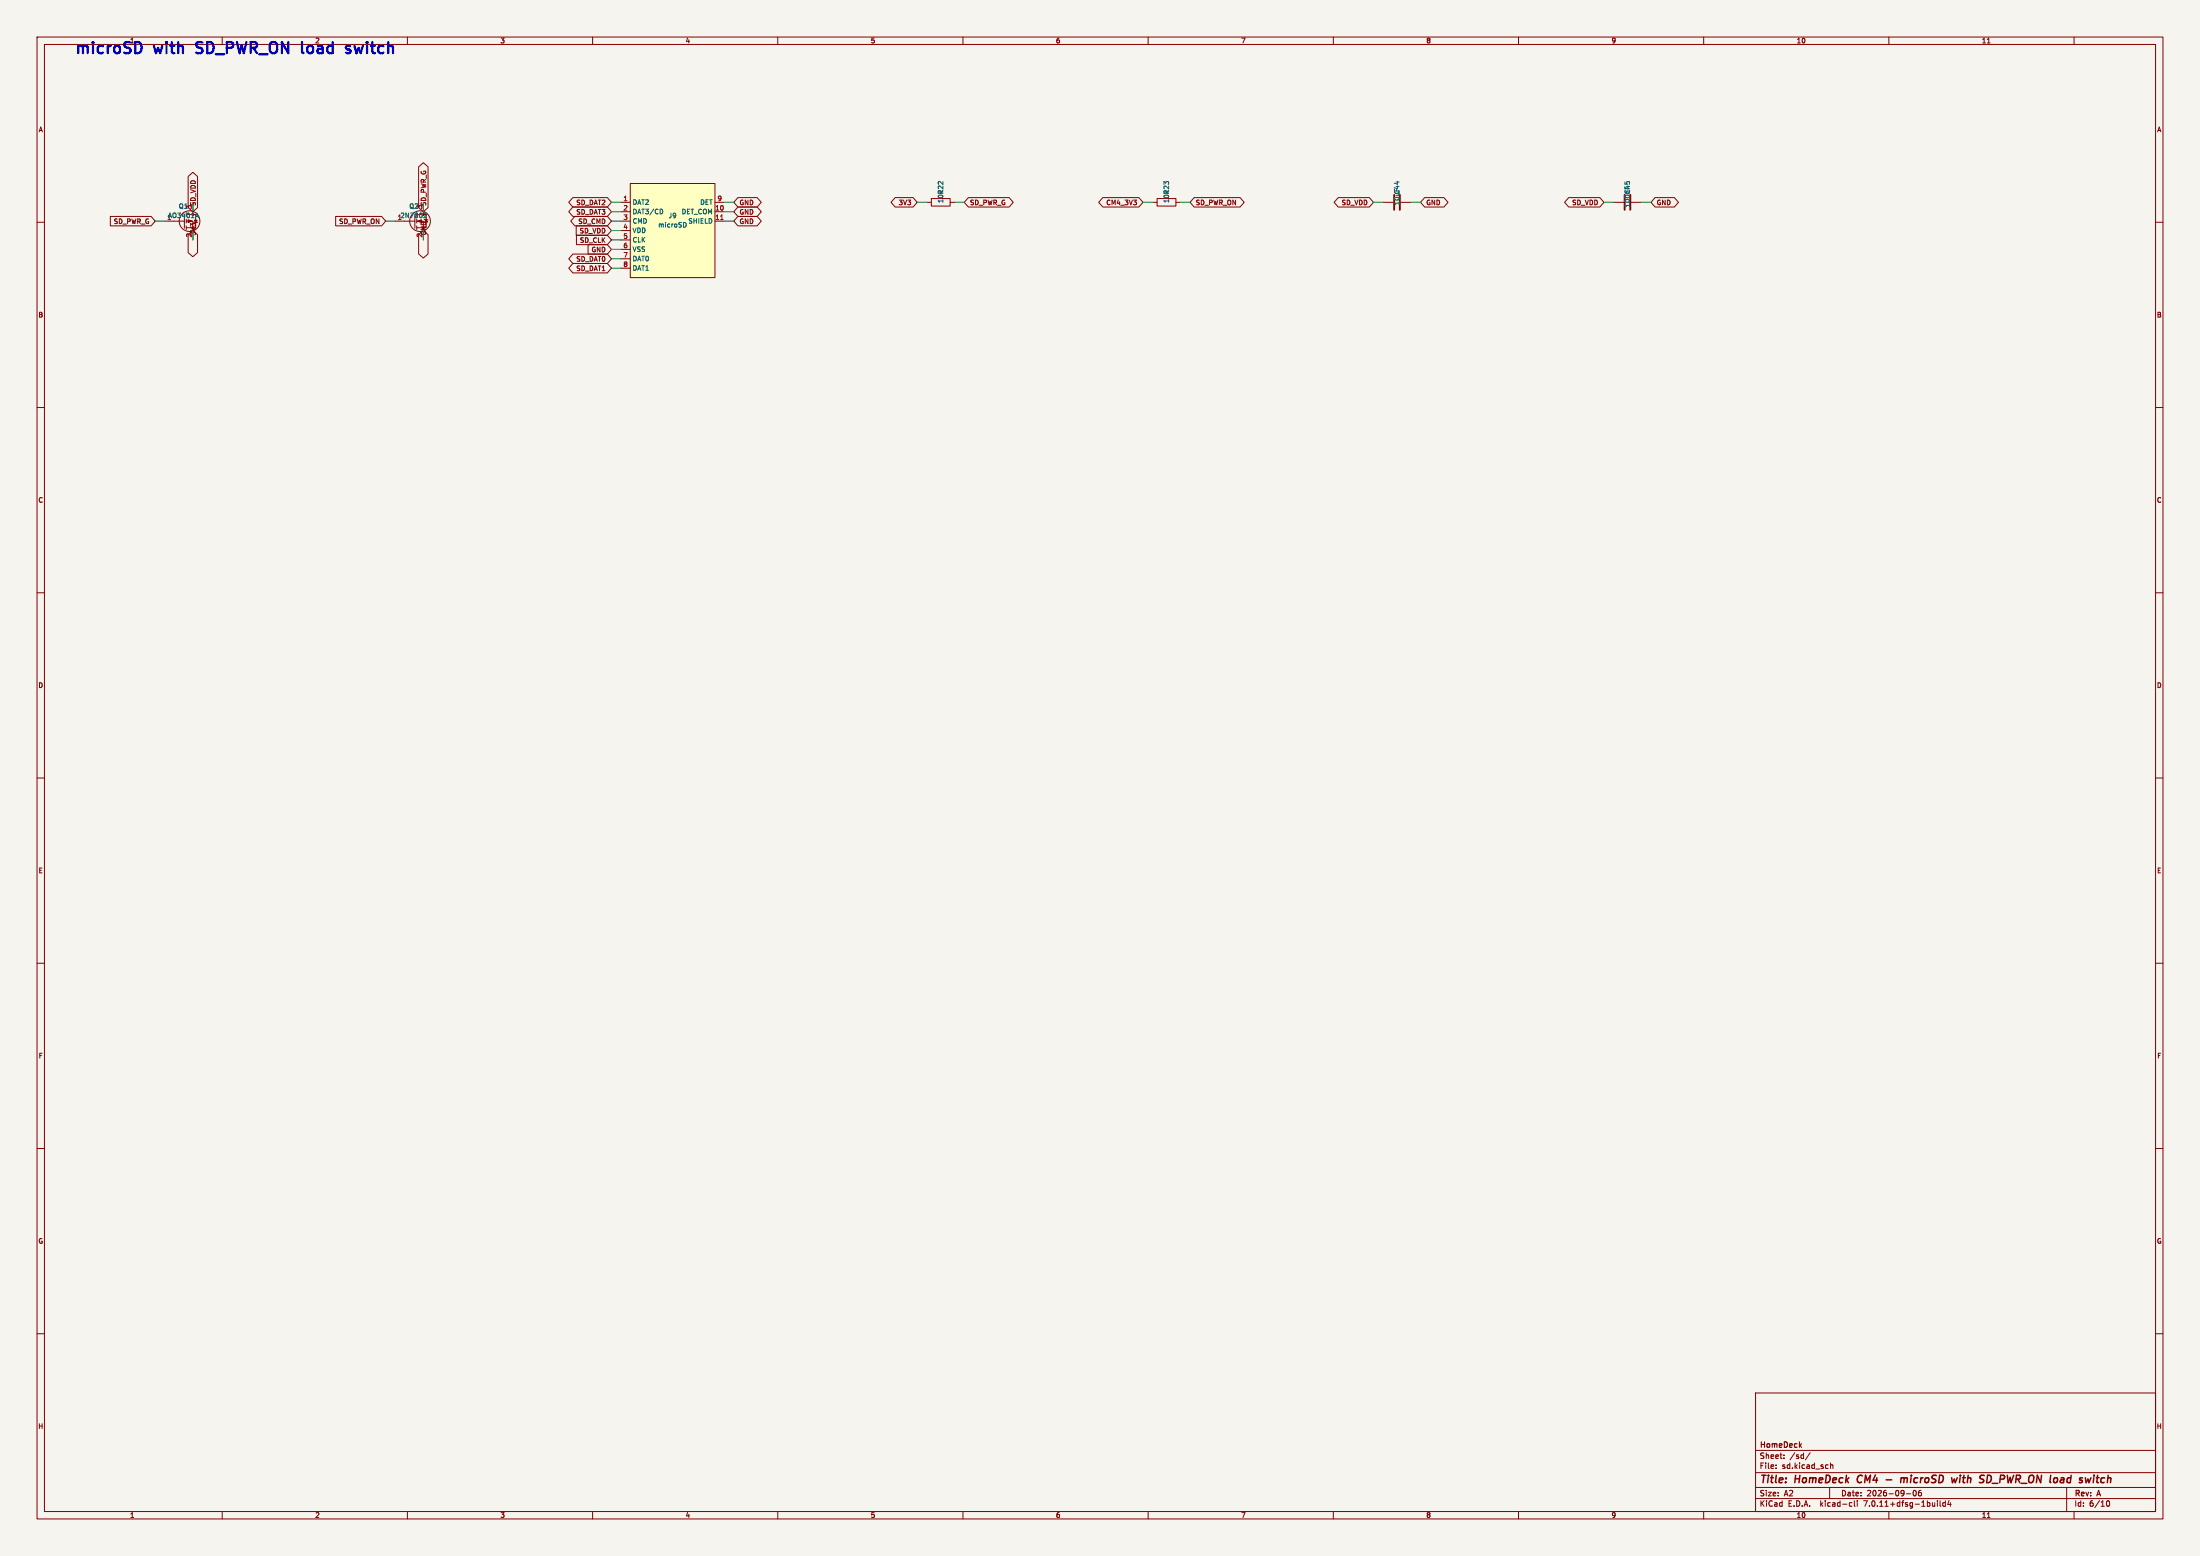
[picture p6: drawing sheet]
<svg xmlns="http://www.w3.org/2000/svg" width="594mm" height="420mm" viewBox="0 0 594 420" stroke-linecap="round" stroke-linejoin="round" font-family="sans-serif">
<path d="M0 0h594v420h-594z" fill="#f5f4ef" stroke="#f5f4ef" stroke-width=".27"/>
<g fill="none" stroke="#840000" stroke-width=".27">
<path d="M10 10h574v400h-574zM12 12h570v396h-570zM60 10v2M110 10v2M160 10v2M210 10v2M260 10v2M310 10v2M360 10v2M410 10v2M460 10v2M510 10v2"/>
<path d="M536.6 11.6h.7M560 10v2M10 60h2M29.8 58.4h11l1.1 1.3-1.1 1.3h-11zM44.4 59.7h2.6M49.8 57.8v3.8M50.3 59.7h1.8v2.5M50.3 57.9h2.5v3.6h-2.5M50.3 59.2v1M50.8 47.6l1.3-1.1 1.2 1.1v8.4l-1.2 1.2-1.3-1.2zM52.1 54.6v2.6M52.5 59.4h.7l-.4 .7z"/>
<path d="M53.3 59.9l-1 .3M90.6 58.4h12.4l1.1 1.3-1.1 1.3h-12.4zM106.7 59.7h2.5M112 57.8v3.8M112.5 59.7h1.8v2.5M112.5 57.9h2.6v3.6h-2.6M112.5 59.2v1M113 45l1.3-1.1 1.3 1.1v11l-1.3 1.2-1.3-1.2zM114.3 54.6v3.3M114.6 59.2l1 .2M154.7 53.3h9.3l1.1 1.3-1.1 1.3h-9.3l-1.1-1.3zM154.7 55.9h9.3l1.1 1.3-1.1 1.2h-9.3l-1.1-1.2z"/>
<path d="M155.2 58.4h8.8l1.1 1.3-1.1 1.3h-8.8l-1.1-1.3zM167.6 54.6h2.6M167.6 59.7h2.6M167.6 57.2h2.6M170.2 49.5h22.8v25.4h-22.8zM193 54.6h2.6M193 59.7h2.6M193 57.2h2.6M199.2 55.9h5.2l1.1 1.3-1.1 1.2h-5.2l-1.1-1.2zM199.2 58.4h5.2l1.1 1.3-1.1 1.3h-5.2l-1.1-1.3zM199.2 53.3h5.2l1.1 1.3-1.1 1.3h-5.2l-1.1-1.3zM241.7 53.3h4.8l1.1 1.3-1.1 1.3h-4.8l-1.1-1.3z"/>
<path d="M250.2 54.6h1.3M251.5 53.6h5v2h-5zM256.5 54.6h1.3M261.5 53.3h11l1.1 1.3-1.1 1.3h-11l-1.2-1.3zM297.8 53.3h9.7l1.1 1.3-1.1 1.3h-9.7l-1.2-1.3zM311.1 54.6h1.3M312.4 53.6h5.1v2h-5.1zM317.5 54.6h1.3M322.4 53.3h12.4l1.1 1.3-1.1 1.3h-12.4l-1.1-1.3zM361.3 53.3h8.4l1.1 1.3-1.1 1.3h-8.4l-1.1-1.3zM373.4 54.6h2.8M378.2 54.6h2.8"/>
<path d="M384.7 53.3h5.2l1.1 1.3-1.1 1.3h-5.2l-1.2-1.3zM423.6 53.3h8.4l1.1 1.3-1.1 1.3h-8.4l-1.2-1.3zM435.6 54.6h2.8M440.4 54.6h2.8M446.9 53.3h5.2l1.1 1.3-1.1 1.3h-5.2l-1.1-1.3zM582 60h2M50.3 61v1M50.8 63.3l1.3-1.1 1.2 1.1v4.9l-1.2 1.1-1.3-1.1zM52.1 62.2v2.6M112.5 61v1M113 63.3l1.3-1.1 1.3 1.1v5.2l-1.3 1.2-1.3-1.2zM114.3 62.2v2.6"/>
<path d="M154.7 68.6h9.3l1.1 1.3-1.1 1.2h-9.3l-1.1-1.2zM154.7 71.1h9.3l1.1 1.3-1.1 1.3h-9.3l-1.1-1.3zM155.6 61h8.4l1.1 1.2-1.1 1.3h-8.4zM155.6 63.5h8.4l1.1 1.3-1.1 1.2h-8.4zM158.8 66h5.2l1.1 1.3-1.1 1.3h-5.2zM167.6 62.2h2.6M167.6 64.8h2.6M167.6 67.3h2.6M167.6 69.9h2.6M167.6 72.4h2.6M10 110h2M582 110h2"/>
<path d="M10 160h2M582 160h2M10 210h2M582 210h2M10 260h2M582 260h2M10 310h2M582 310h2M10 360h2M474 376h108v32h-108zM582 360h2M474 397.5h108"/>
<path d="M474 391.5h108M479.5 396.2v.2M479.5 395.4v.2M481.7 393.5v.2M481.7 392.7v.2M488.7 392.1l-1.2 1.9M494.2 394.9v1.5M494.2 395.5l.6-.1 .1 1M60 408v2M110 408v2M160 408v2M210 408v2"/>
<path d="M260 408v2M310 408v2M360 408v2M410 408v2M460 408v2M474 404.5h108M474 401.5h108M494 401.5v3M499.6 405.6h.4M500 406.5l-.4 .1M500.7 405.1v1.3l.2 .2M501.5 405.1v.1"/>
<path d="M501.5 405.6v1M510 408v2M514.7 403.2h1.2M516.7 402.3h.2a.8 .8 0 0 1 .5 .7 .8 .8 0 0 1-.5 .8 1 1 0 0 1-.2-1.5zM518.7 402.3h-.5l-.2 .3v.9l.2 .3 .5-.2v-.7l-.5-.1-.2 .3M523.1 405.1v.1M523.1 405.6v1M523.8 405.1v1.3l.2 .2M525.2 405.6h-.4l-.3 .3 .2 .6h.5M525.2 405.1v1.5M526.2 405l-.3 1.1h.9M526.6 405.6v1"/>
<path d="M536.6 409.6h.7M558 401.5v6.5M560 408v2M568.7 405.6l.4-.5a.8 .8 0 0 1 .5 .7 .8 .8 0 0 1-.5 .8l-.4-.6"/>
<circle cx="51.2" cy="59.7" r="2.79"/>
<circle cx="113.4" cy="59.7" r="2.79"/>
</g>
<g fill="none" stroke="#840000" stroke-width=".4">
<path d="M501.8 398.5l-.3 .8 .2 .8M509.3 399.4h1.5M513.3 399.1l.6-.2 .2 .2M513.3 398.9l-.1 1.3M514.1 399.1l-.1 1.1M514.9 399a.5 .5 0 0 0-.8 .1M528.5 398.9l-.6 1.3M529.2 398.9l-.1 1.3M529.3 398.2v.2M536.6 398.2a1 1 0 0 1 1.1 .7 1 1 0 0 1-.5 1.2l-.8 .1M565.3 398.9l-.1 1.3M565.4 398.2v.2"/>
<path d="M566 398.9h.8M566.4 398.2l-.3 1.7 .3 .3"/>
</g>
<path d="M376.4 52.6v4M378 52.6v4M438.7 52.6v4M440.2 52.6v4" fill="none" stroke="#840000" stroke-width=".51"/>
<g fill="#840000" stroke="#840000" stroke-width=".27">
<path d="M50.8 59.3l1 .4-1 .4z"/>
<path d="M112.8 59.7l1-.4v.8z"/>
</g>
<path d="M53.2 57.5l.4 1.3M114.7 57.5l.4 .1 .1 .3-.8 .9h.8M178.7 56.5l.3 .5-.3 .7M184.8 60l.4 .3M185.2 61l-.4 .3" fill="none" stroke="#006464" stroke-width=".27"/>
<path d="M170.2 49.5h22.8v25.4h-22.8z" fill="#ffffc2" stroke="#ffffc2" stroke-width=".27"/>
<path d="M194.6 59.3h.7" fill="none" stroke="#a90000" stroke-width=".27"/>
<path d="M53 14.2l.4 .2M53.1 11.6l-.1 .3 .1 .6M93.8 13.4l.7 .1 .2 .4-.4 .5h-.6M93.8 12.4l.7 .1M95.7 12.4l.6 2" fill="none" stroke="#0000c2" stroke-width=".6"/>
<g fill="none" stroke="#009600" stroke-width=".27">
<path d="M41.9 59.7h2.5M52.1 54.6v2.6M104.1 59.7h2.6M114.3 54.6v2.6M165.1 54.6h2.5M165.1 57.2h2.5M165.1 59.7h2.5M195.6 54.6h2.5M195.6 57.2h2.5M195.6 59.7h2.5M247.6 54.6h2.6M257.8 54.6h2.5"/>
<path d="M308.6 54.6h2.5M318.8 54.6h2.5M370.8 54.6h2.6M381 54.6h2.5M433.1 54.6h2.5M443.2 54.6h2.6M52.1 62.2v2.6M114.3 62.2v2.6M165.1 64.8h2.5M165.1 62.2h2.5M165.1 72.4h2.5M165.1 69.9h2.5"/>
<path d="M165.1 67.3h2.5"/>
</g>
<g font-size="4.2" fill="#0000c2">
<text x="20" y="14.7">microSD</text>
<text x="41.9" y="14.7">with</text>
<text x="54.4" y="14.7">SD_PWR_ON</text>
<text x="84" y="14.7">load</text>
<text x="97.2" y="14.7">switch</text>
</g>
<g font-size="2.8" fill="#840000">
<text x="475" y="400.9">Title:</text>
<text x="484.7" y="400.9">HomeDeck</text>
<text x="502.3" y="400.9">CM4</text>
<text x="515.6" y="400.9">microSD</text>
<text x="530.2" y="400.9">with</text>
<text x="538.6" y="400.9">SD_PWR_ON load</text>
<text x="567.1" y="400.9">switch</text>
</g>
<g font-size="2.1" fill="#840000">
<text x="475" y="394">Sheet:</text>
<text x="475" y="391.2">HomeDeck</text>
<text x="483.2" y="394">/sd/</text>
<text x="475" y="396.7">File:</text>
<text x="481.1" y="396.7">sd.kicad_sch</text>
<text x="475" y="406.9">KiCad</text>
<text x="475" y="404.1">Size:</text>
<text x="481.7" y="404.1">A2</text>
<text x="482.7" y="406.9">E.D.A.</text>
<text x="491.6" y="406.9">kicad-cli</text>
<text x="497" y="404.1">Date:</text>
<text x="503.5" y="406.9">7.0.11+dfsg-1build4</text>
<text x="504" y="404.1">2026-09-06</text>
<text x="560" y="404.3">Rev:</text>
<text x="560" y="406.9">Id:</text>
<text x="564.1" y="406.9">6/10</text>
<text x="566.4" y="404.3">A</text>
</g>
<g font-size="1.8" fill="#0000c2">
<text x="35" y="11.9">1</text>
<text x="85" y="11.9">2</text>
</g>
<g font-size="1.8" fill="#840000">
<text x="135" y="11.9">3</text>
<text x="185" y="11.9">4</text>
<text x="235" y="11.9">5</text>
<text x="285" y="11.9">6</text>
<text x="335" y="11.9">7</text>
<text x="385" y="11.9">8</text>
<text x="435" y="11.9">9</text>
<text x="485" y="11.9">10</text>
<text x="535" y="11.9">11</text>
<text x="10.3" y="35.9">A</text>
<text x="582.3" y="35.9">A</text>
<text x="51.8" y="56.6" transform="rotate(-90 51.8 56.6)">3</text>
<text x="53" y="55.7" transform="rotate(-90 53 55.7)">SD_VDD</text>
<text x="114" y="56.6" transform="rotate(-90 114 56.6)">3</text>
<text x="115.3" y="55.7" transform="rotate(-90 115.3 55.7)">SD_PWR_G</text>
<text x="155.5" y="55.6">SD_DAT2</text>
<text x="155.5" y="58.1">SD_DAT3</text>
<text x="199.5" y="58.1">GND</text>
<text x="199.5" y="55.6">GND</text>
<text x="242.5" y="55.6">3V3</text>
<text x="261.8" y="55.6">SD_PWR_G</text>
<text x="298.6" y="55.6">CM4_3V3</text>
<text x="322.7" y="55.6">SD_PWR_ON</text>
<text x="362.1" y="55.6">SD_VDD</text>
<text x="385" y="55.6">GND</text>
<text x="424.4" y="55.6">SD_VDD</text>
<text x="447.2" y="55.6">GND</text>
<text x="30.6" y="60.6">SD_PWR_G</text>
<text x="51.8" y="64.2" transform="rotate(-90 51.8 64.2)">2</text>
<text x="53" y="63.7" transform="rotate(-90 53 63.7)">3V3</text>
<text x="91.4" y="60.6">SD_PWR_ON</text>
<text x="114" y="64.2" transform="rotate(-90 114 64.2)">2</text>
<text x="115.3" y="63.7" transform="rotate(-90 115.3 63.7)">GND</text>
<text x="156" y="60.6">SD_CMD</text>
<text x="156.4" y="63.2">SD_VDD</text>
<text x="156.5" y="65.7">SD_CLK</text>
<text x="199.5" y="60.6">GND</text>
<text x="155.5" y="70.8">SD_DAT0</text>
<text x="159.6" y="68.3">GND</text>
<text x="155.5" y="73.3">SD_DAT1</text>
<text x="10.3" y="85.9">B</text>
<text x="582.3" y="85.9">B</text>
<text x="10.3" y="135.9">C</text>
<text x="582.3" y="135.9">C</text>
<text x="10.3" y="185.9">D</text>
<text x="582.3" y="185.9">D</text>
<text x="10.3" y="235.9">E</text>
<text x="582.3" y="235.9">E</text>
<text x="10.3" y="285.9">F</text>
<text x="582.3" y="285.9">F</text>
<text x="10.3" y="335.9">G</text>
<text x="582.3" y="335.9">G</text>
<text x="10.2" y="385.9">H</text>
<text x="582.2" y="385.9">H</text>
<text x="35" y="409.9">1</text>
<text x="85" y="409.9">2</text>
<text x="135" y="409.9">3</text>
<text x="185" y="409.9">4</text>
<text x="235" y="409.9">5</text>
<text x="285" y="409.9">6</text>
<text x="335" y="409.9">7</text>
<text x="385" y="409.9">8</text>
<text x="435" y="409.9">9</text>
<text x="485" y="409.9">10</text>
<text x="535" y="409.9">11</text>
</g>
<g font-size="1.8" fill="#006464">
<text x="378.1" y="52.6" transform="rotate(-90 378.1 52.6)">C44</text>
<text x="440.3" y="52.6" transform="rotate(-90 440.3 52.6)">C45</text>
<text x="45" y="59.4">1AO3401A</text>
<text x="48.2" y="56.6">Q1</text>
<text x="107.2" y="59.4">12N7002</text>
<text x="110.4" y="56.6">Q2</text>
<text x="170.7" y="55.5">DAT2</text>
<text x="170.7" y="58">DAT3/CD</text>
<text x="180.4" y="59.1">J9</text>
<text x="183.9" y="58">DET_COM</text>
<text x="188.9" y="55.5">DET</text>
<text x="254.9" y="54.9" transform="rotate(-90 254.9 54.9)">10kR22</text>
<text x="315.8" y="54.9" transform="rotate(-90 315.8 54.9)">10kR23</text>
<text x="378.1" y="55.5" transform="rotate(-90 378.1 55.5)">10uF</text>
<text x="440.3" y="56.1" transform="rotate(-90 440.3 56.1)">100nF</text>
<text x="170.7" y="60.6">CMD</text>
<text x="170.7" y="63.1">VDD</text>
<text x="170.7" y="65.6">CLK</text>
<text x="177.6" y="61.6">microSD</text>
<text x="185.7" y="60.6">SHIELD</text>
<text x="170.7" y="68.2">VSS</text>
<text x="170.7" y="70.7">DAT0</text>
<text x="170.7" y="73.3">DAT1</text>
</g>
<g font-size="1.8" fill="#a90000">
<text x="168.2" y="54.4">1</text>
<text x="168.2" y="56.9">2</text>
<text x="168.2" y="59.4">3</text>
<text x="193" y="56.9">10</text>
<text x="193" y="59.4">11</text>
<text x="193.6" y="54.4">9</text>
<text x="168.2" y="62">4</text>
<text x="168.2" y="64.5">5</text>
<text x="168.2" y="67.1">6</text>
<text x="168.2" y="69.6">7</text>
<text x="168.2" y="72.1">8</text>
</g>
</svg>
